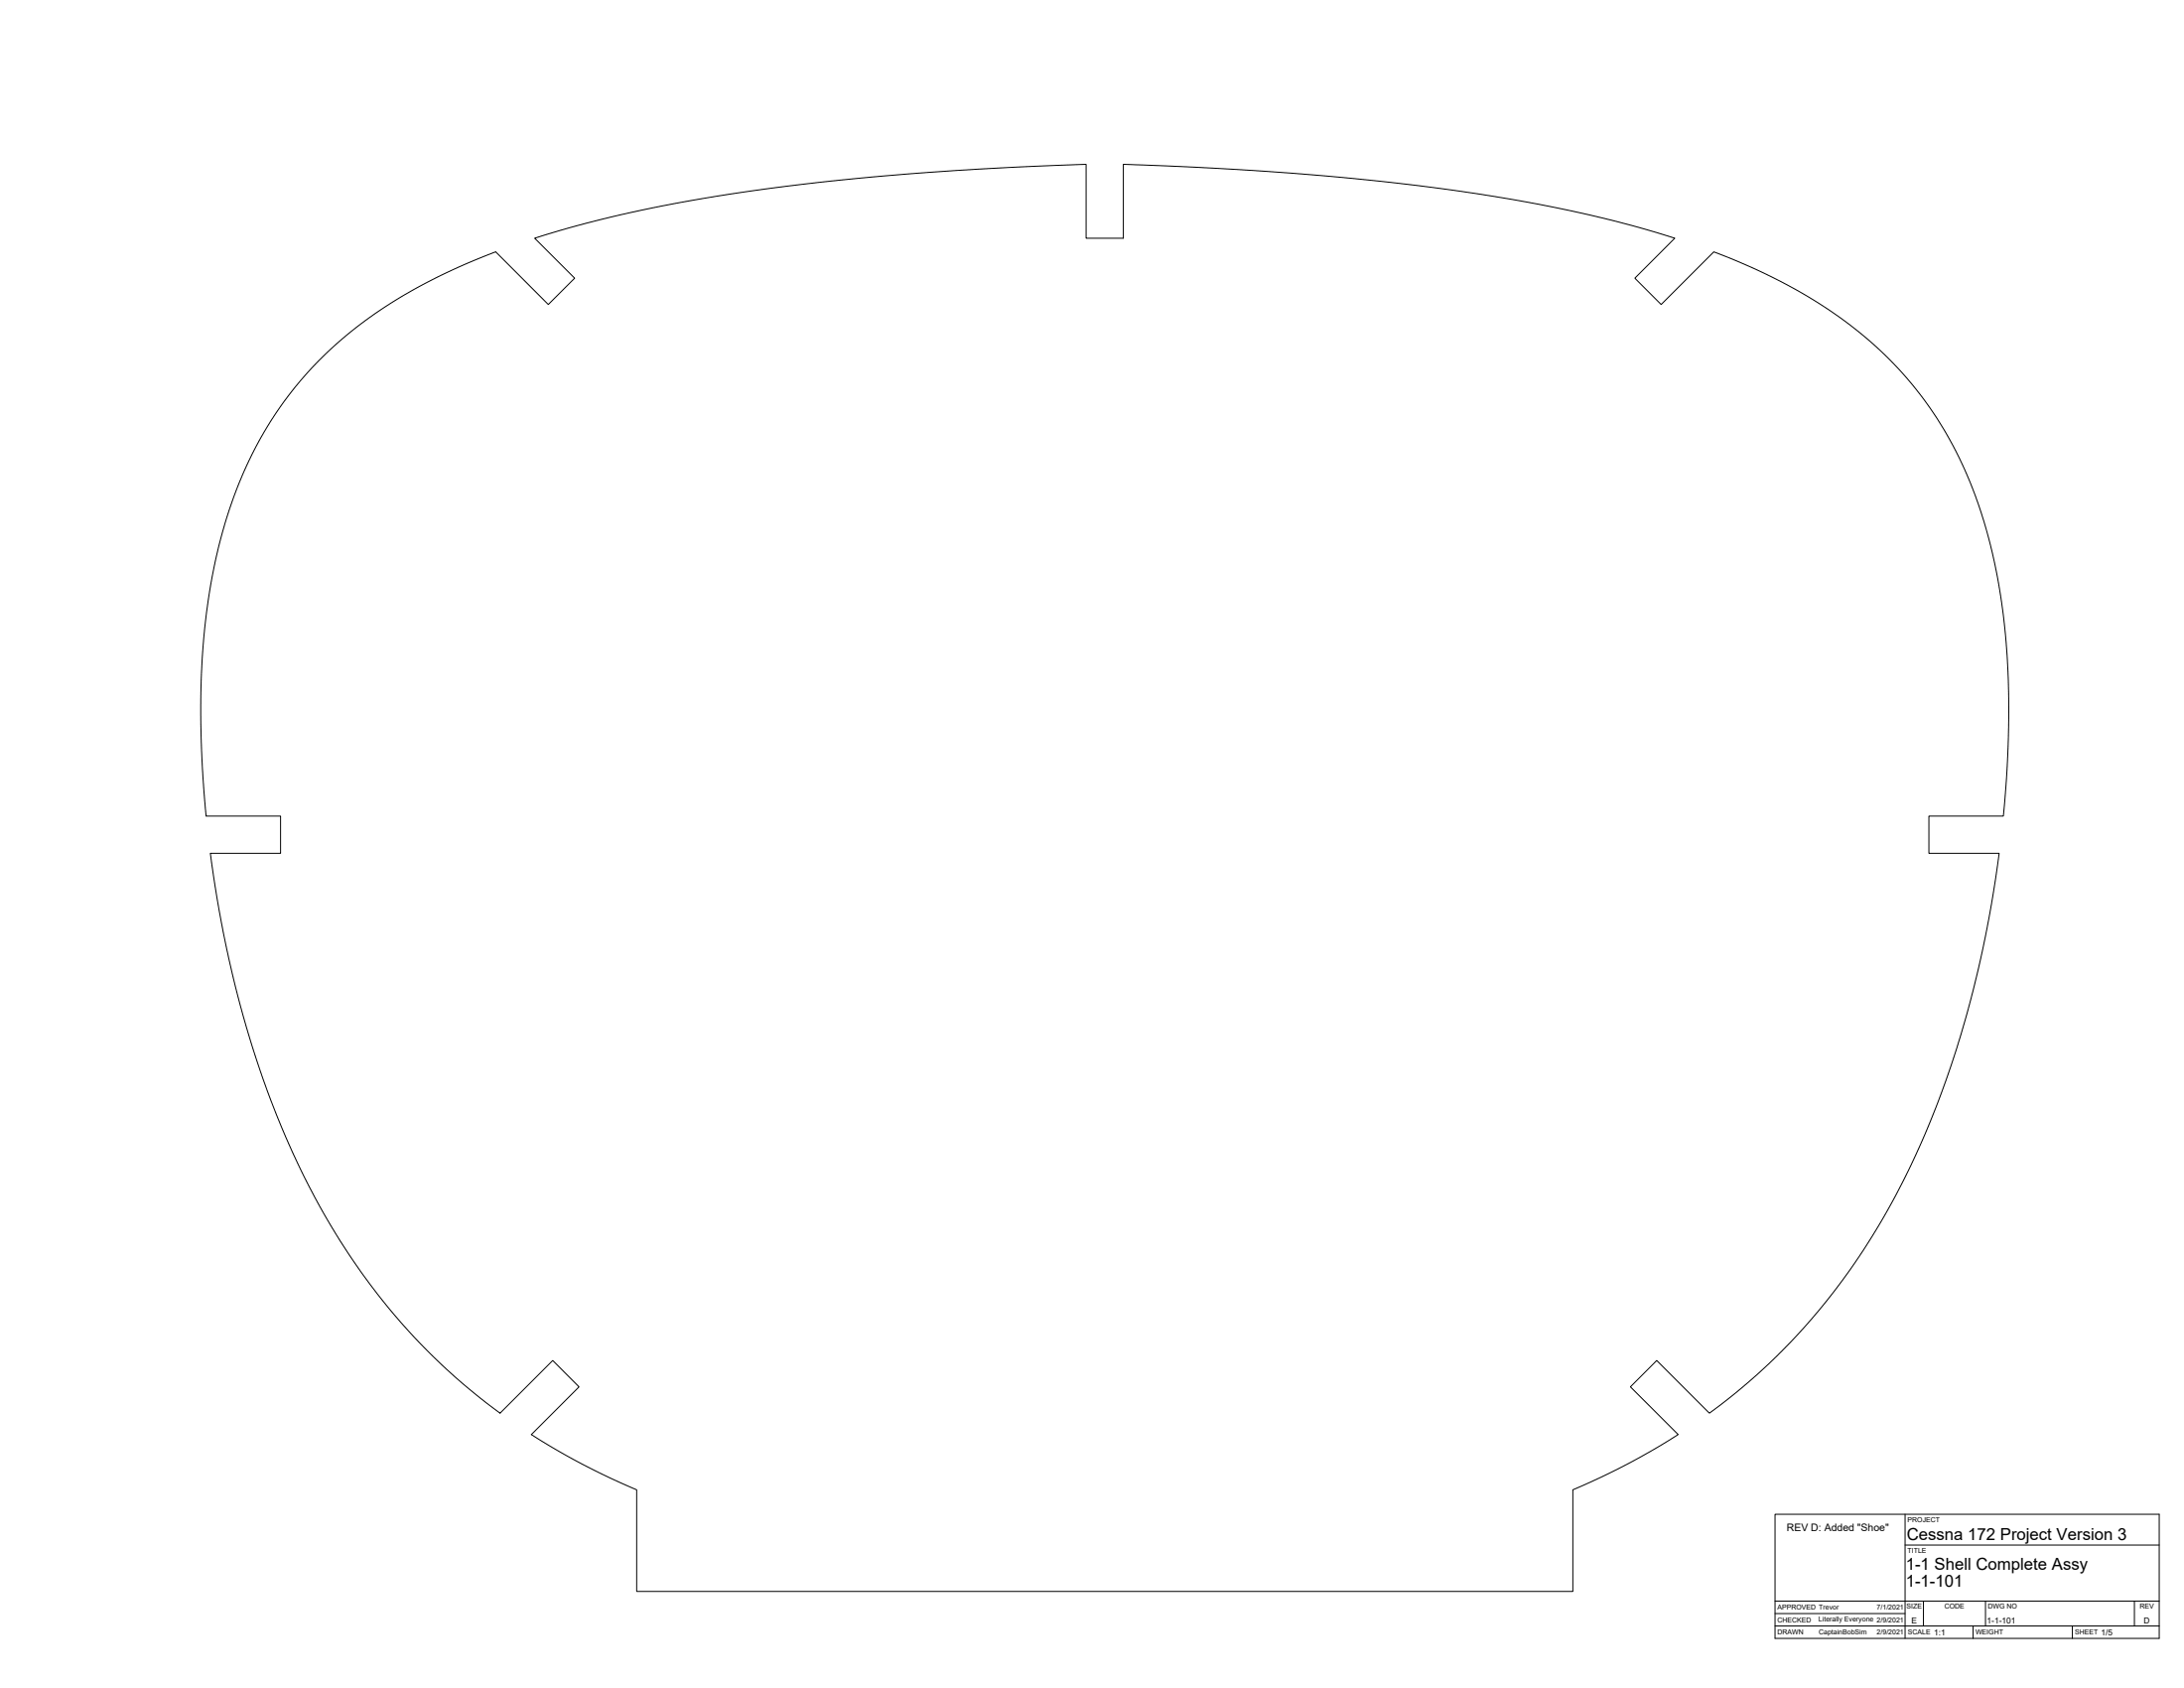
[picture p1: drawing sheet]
<svg xmlns="http://www.w3.org/2000/svg" width="1118mm" height="864mm" viewBox="0 0 1118 864" stroke-linecap="round" stroke-linejoin="round" font-family="sans-serif">
<!-- layer: Visible -->
<path d="M163 184l19-16 21-15 24-13 27-11 27 27 13-14-20-20 13-4 22-6 21-5 50-9 56-6 64-5 56-3v38h19v-38l38 2 71 5 60 6 28 5 28 5 26 6 22 6 9 3-20 20 13 14 27-27 26 11a204 204 0 0 1 92 80l7 14 8 16 5 17 5 17 3 19 3 18 2 22v20l-1 28-2 27h-38v19h36l-5 30-6 31-9 33-8 25a357 357 0 0 1-81 133l-20 18-19 16-27-27-14 14 25 24-26 15-28 13v52h-479v-52l-27-12-27-16 24-24-13-14-27 27-2-2a336 336 0 0 1-111-146l-11-30-10-34-8-35-6-39h36v-19h-39l-2-35v-36a278 278 0 0 1 22-107l8-14 9-15 9-13z" fill="none" stroke="#000" stroke-width=".51"/>
<!-- layer: Titleblock -->
<path d="M908 775h197v63h-197zM975 775v63M975 790h130M908 819h197M984 819v13M1016 819v13M1092 819v13M908 832h197M908 826h67M1010 832v6M1060 832v6" fill="none" stroke="#000" stroke-width=".51"/>
<g font-size="8.5">
<text x="976" y="788">Cessna 172 Project Version 3</text>
<text x="975" y="803">1-1 Shell Complete Assy</text>
<text x="975" y="812">1-1-101</text>
</g>
<text font-size="5.3" x="914" y="783">REV D: Added &quot;Shoe&quot;</text>
<g font-size="4.3">
<text x="978" y="831">E</text>
<text x="1017" y="831">1-1-101</text>
<text x="1097" y="831">D</text>
<text x="990" y="837">1:1</text>
<text x="1075" y="837">1/5</text>
</g>
<g font-size="3.5">
<text x="976" y="779">PROJECT</text>
<text x="976" y="794">TITLE</text>
<text x="910" y="824">APPROVED Trevor</text>
<text x="960" y="824">7/1/2021</text>
<text x="976" y="823">SIZE</text>
<text x="995" y="823">CODE</text>
<text x="1017" y="823">DWG NO</text>
<text x="1095" y="823">REV</text>
<text x="910" y="830">CHECKED</text>
<text x="931" y="830">Literally Everyone 2/9/2021</text>
<text x="910" y="836">DRAWN</text>
<text x="931" y="836">CaptainBobSim</text>
<text x="960" y="836">2/9/2021</text>
<text x="976" y="836">SCALE</text>
<text x="1011" y="836">WEIGHT</text>
<text x="1062" y="836">SHEET</text>
</g>
</svg>
